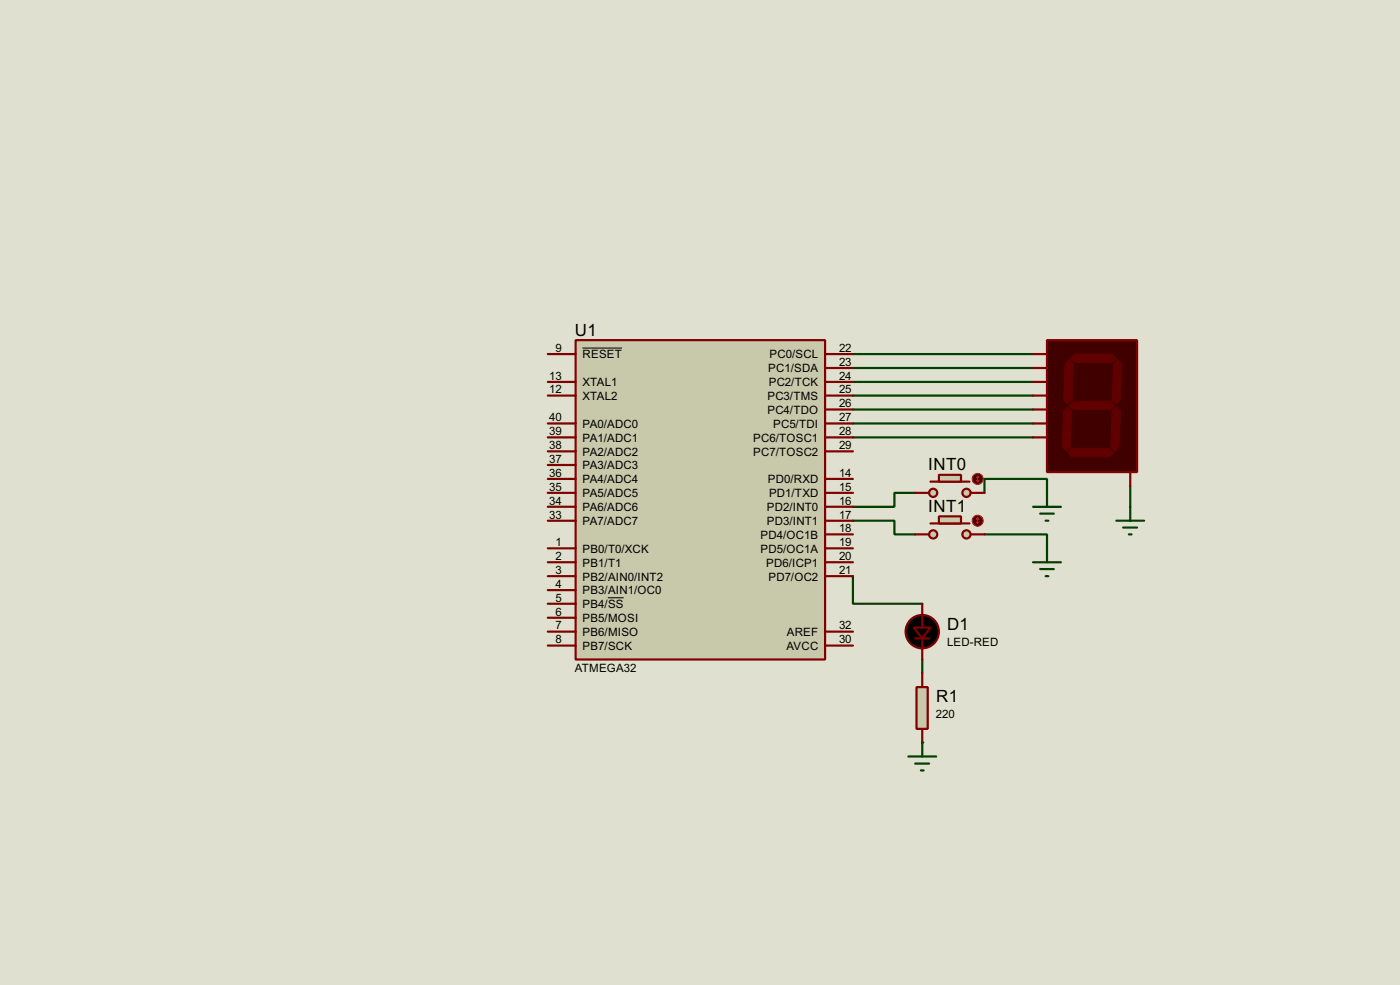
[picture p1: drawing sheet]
<svg xmlns="http://www.w3.org/2000/svg" width="256mm" height="180mm" viewBox="0 0 256 180" stroke-linecap="round" stroke-linejoin="round" font-family="sans-serif">
<path d="M0 0h256.5v180.3h-256.5z" fill="#e0e0d0"/>
<g fill="none" stroke="#004000" stroke-width=".4">
<path d="M156.3 64.8h33M156.3 67.4h33M156.3 69.9h33M156.3 72.4h33M156.3 75h33M156.3 77.5h33M156.3 80.1h33M167.7 90.2h-3.8v2.6h-7.6M180.4 90.2v-2.5h11.4v2.5M180.4 97.8h11.4v2.6M207.1 89v3.8M156.3 105.5v5h12.7"/>
<path d="M169 120.7v2.5"/>
</g>
<circle cx="169" cy="135.9" r=".2" fill="#004000"/>
<path d="M156.3 95.3h7.6v2.5h3.8" fill="none" stroke="#004000" stroke-width=".4"/>
<path d="M105.5 62.3h45.7v58.4h-45.7z" fill="#c8c8aa" stroke="#800000" stroke-width=".4"/>
<g fill="none" stroke="#800000" stroke-width=".4">
<path d="M100.4 64.8h5.1M100.4 72.4h5.1M100.4 69.9h5.1M100.4 77.5h5.1M151.2 64.8h5.1M151.2 72.4h5.1M151.2 69.9h5.1M151.2 67.4h5.1M151.2 75h5.1M151.2 77.5h5.1M100.4 87.7h5.1M100.4 90.2h5.1"/>
<path d="M100.4 92.8h5.1M100.4 95.3h5.1M100.4 80.1h5.1M100.4 82.6h5.1M100.4 85.1h5.1M151.2 87.7h5.1M151.2 90.2h5.1M151.2 92.8h5.1M151.2 95.3h5.1M151.2 97.8h5.1M151.2 80.1h5.1M151.2 82.6h5.1"/>
<path d="M100.4 100.4h5.1M100.4 102.9h5.1M100.4 105.5h5.1M100.4 108h5.1M100.4 110.5h5.1M100.4 113.1h5.1M100.4 115.6h5.1M100.4 118.2h5.1M151.2 100.4h5.1M151.2 102.9h5.1M151.2 105.5h5.1M151.2 115.6h5.1"/>
<path d="M151.2 118.2h5.1"/>
</g>
<path d="M106.7 63.7h7.3M111.4 109.4h2.9" fill="none" stroke="#000" stroke-width=".18"/>
<g fill="#c8c8aa" stroke="#800000" stroke-width=".4">
<circle cx="177" cy="90.2" r=".75"/>
<circle cx="170.9" cy="90.2" r=".75"/>
</g>
<path d="M170.5 88.2h7.1" fill="none" stroke="#800000" stroke-width=".4"/>
<path d="M172 86.9h4.1v1.3h-4.1z" fill="#c8c8aa" stroke="#800000" stroke-width=".4"/>
<path d="M167.7 90.2h2.5M177.9 90.2h2.5" fill="none" stroke="#800000" stroke-width=".4"/>
<circle cx="179.1" cy="87.7" r="1" fill="#400000" stroke="#f00" stroke-width=".2"/>
<path d="M178.9 87.9l.2 .3M179.1 87.2v1M179.1 87.2l-.2 .2M179.1 87.2l.3 .2M179.4 87.9l-.3 .3" fill="none" stroke="#f00" stroke-width=".2"/>
<g fill="#c8c8aa" stroke="#800000" stroke-width=".4">
<circle cx="177" cy="97.8" r=".75"/>
<circle cx="170.9" cy="97.8" r=".75"/>
</g>
<path d="M170.5 95.8h7.1" fill="none" stroke="#800000" stroke-width=".4"/>
<path d="M172 94.5h4.1v1.3h-4.1z" fill="#c8c8aa" stroke="#800000" stroke-width=".4"/>
<path d="M167.7 97.8h2.5M177.9 97.8h2.5" fill="none" stroke="#800000" stroke-width=".4"/>
<circle cx="179.1" cy="95.3" r="1" fill="#400000" stroke="#f00" stroke-width=".2"/>
<path d="M178.9 95.6l.2 .2M179.1 94.8v1M179.1 94.8l-.2 .3M179.1 94.8l.3 .3M179.4 95.6l-.3 .2" fill="none" stroke="#f00" stroke-width=".2"/>
<path d="M189.3 92.8h5.1M190.6 94h2.5M191.6 95.3h.5M191.8 90.2v2.6M189.3 102.9h5.1M190.6 104.2h2.5M191.6 105.5h.5M191.8 100.4v2.5" fill="none" stroke="#004000" stroke-width=".4"/>
<path d="M191.8 62.3h16.5v24.1h-16.5z" fill="#400000" stroke="#800000" stroke-width=".4"/>
<g fill="#600000" stroke="#600000" stroke-width=".18">
<path d="M196.1 65.6l.8-.8h6.9l.7 .8-.7 .7h-6.9z" fill-rule="evenodd"/>
<path d="M204.8 65.8l.7 .8-.2 6.6-.8 .8-.7-.8 .2-6.6z" fill-rule="evenodd"/>
<path d="M195.9 74.2l.8-.7h6.8l.8 .7-.8 .8h-6.8z" fill-rule="evenodd"/>
<path d="M195.9 65.8l.8 .8-.3 6.6-.8 .8-.7-.8 .2-6.6z" fill-rule="evenodd"/>
<path d="M203.8 75.2l.7-.7 .8 .7-.3 6.6-.7 .8-.8-.8z" fill-rule="evenodd"/>
<path d="M196.4 82.1h6.9l.7 .8-.7 .7h-6.9l-.8-.7z" fill-rule="evenodd"/>
<path d="M194.9 75.2l.7-.7 .8 .7-.3 6.6-.7 .8-.8-.8z" fill-rule="evenodd"/>
</g>
<path d="M189.3 64.8h2.5M189.3 67.4h2.5M189.3 69.9h2.5M189.3 72.4h2.5M189.3 75h2.5M189.3 77.5h2.5M189.3 80.1h2.5M207.1 86.4v2.6" fill="none" stroke="#800000" stroke-width=".4"/>
<path d="M204.5 95.3h5.1M205.8 96.6h2.5M206.8 97.8h.5M207.1 92.8v2.5" fill="none" stroke="#004000" stroke-width=".4"/>
<path d="M167.9 125.8h2.1v7.6h-2.1z" fill="#c8c8aa" stroke="#800000" stroke-width=".4"/>
<path d="M167.7 116.9h2.5M169 110.5v4.4M169 116.9v3.8M169 123.2v2.6M169 133.4v2.5" fill="none" stroke="#800000" stroke-width=".4"/>
<g fill="#000" stroke="#800000" stroke-width=".4">
<path d="M167.4 114.9h3.1l-1.5 2z"/>
<circle cx="168.9" cy="115.6" r="3.1"/>
</g>
<path d="M166.4 138.5h5.1M167.7 139.8h2.5M169 135.9v2.6M168.7 141h.5" fill="none" stroke="#004000" stroke-width=".4"/>
<g font-size="3.5">
<text x="105.3" y="61.4">U1</text>
<text x="170.1" y="86.1">INT0</text>
<text x="170.1" y="93.7">INT1</text>
<text x="173.5" y="115.3">D1</text>
<text x="171.5" y="128.5">R1</text>
</g>
<g font-size="2.4">
<text x="101.8" y="64.4">9</text>
<text x="106.7" y="65.6">RESET</text>
<text x="141" y="65.6">PC0/SCL</text>
<text x="153.7" y="64.4">22</text>
<text x="100.6" y="72">12</text>
<text x="100.6" y="69.5">13</text>
<text x="106.7" y="70.7">XTAL1</text>
<text x="140.7" y="68.1">PC1/SDA</text>
<text x="140.8" y="70.7">PC2/TCK</text>
<text x="153.7" y="67">23</text>
<text x="153.7" y="69.5">24</text>
<text x="153.7" y="72">25</text>
<text x="100.6" y="77.1">40</text>
<text x="106.7" y="73.2">XTAL2</text>
<text x="140.6" y="73.2">PC3/TMS</text>
<text x="140.6" y="75.8">PC4/TDO</text>
<text x="153.7" y="74.6">26</text>
<text x="153.7" y="77.1">27</text>
<text x="100.6" y="82.2">38</text>
<text x="100.6" y="79.7">39</text>
<text x="106.7" y="83.4">PA2/ADC2</text>
<text x="106.7" y="80.8">PA1/ADC1</text>
<text x="106.7" y="78.3">PA0/ADC0</text>
<text x="138" y="80.8">PC6/TOSC1</text>
<text x="138" y="83.4">PC7/TOSC2</text>
<text x="141.6" y="78.3">PC5/TDI</text>
<text x="153.7" y="79.7">28</text>
<text x="153.7" y="82.2">29</text>
<text x="100.6" y="89.8">35</text>
<text x="100.6" y="87.3">36</text>
<text x="100.6" y="84.7">37</text>
<text x="106.7" y="88.5">PA4/ADC4</text>
<text x="106.7" y="85.9">PA3/ADC3</text>
<text x="140.7" y="88.5">PD0/RXD</text>
<text x="153.7" y="87.3">14</text>
<text x="153.7" y="89.8">15</text>
<text x="100.6" y="94.9">33</text>
<text x="100.6" y="92.4">34</text>
<text x="106.7" y="93.6">PA6/ADC6</text>
<text x="106.7" y="91">PA5/ADC5</text>
<text x="140.5" y="93.6">PD2/INT0</text>
<text x="140.9" y="91">PD1/TXD</text>
<text x="153.7" y="92.4">16</text>
<text x="153.7" y="94.9">17</text>
<text x="101.8" y="100">1</text>
<text x="106.7" y="101.2">PB0/T0/XCK</text>
<text x="106.7" y="96.1">PA7/ADC7</text>
<text x="139.3" y="98.6">PD4/OC1B</text>
<text x="139.3" y="101.2">PD5/OC1A</text>
<text x="140.5" y="96.1">PD3/INT1</text>
<text x="153.7" y="97.4">18</text>
<text x="153.7" y="100">19</text>
<text x="101.8" y="102.5">2</text>
<text x="101.8" y="105.1">3</text>
<text x="101.8" y="107.6">4</text>
<text x="106.7" y="103.7">PB1/T1</text>
<text x="106.7" y="106.3">PB2/AIN0/INT2</text>
<text x="140.4" y="103.7">PD6/ICP1</text>
<text x="140.8" y="106.3">PD7/OC2</text>
<text x="153.7" y="102.5">20</text>
<text x="153.7" y="105.1">21</text>
<text x="101.8" y="110.1">5</text>
<text x="101.8" y="112.7">6</text>
<text x="106.7" y="108.8">PB3/AIN1/OC0</text>
<text x="106.7" y="111.3">PB4/SS</text>
<text x="106.7" y="113.9">PB5/MOSI</text>
<text x="101.8" y="115.2">7</text>
<text x="101.8" y="117.8">8</text>
<text x="106.7" y="116.4">PB6/MISO</text>
<text x="106.7" y="119">PB7/SCK</text>
<text x="144.1" y="119">AVCC</text>
<text x="144.1" y="116.4">AREF</text>
<text x="153.7" y="115.2">32</text>
<text x="153.7" y="117.8">30</text>
<text x="173.5" y="118.2">LED-RED</text>
<text x="105.3" y="122.9">ATMEGA32</text>
<text x="171.5" y="131.4">220</text>
</g>
</svg>
